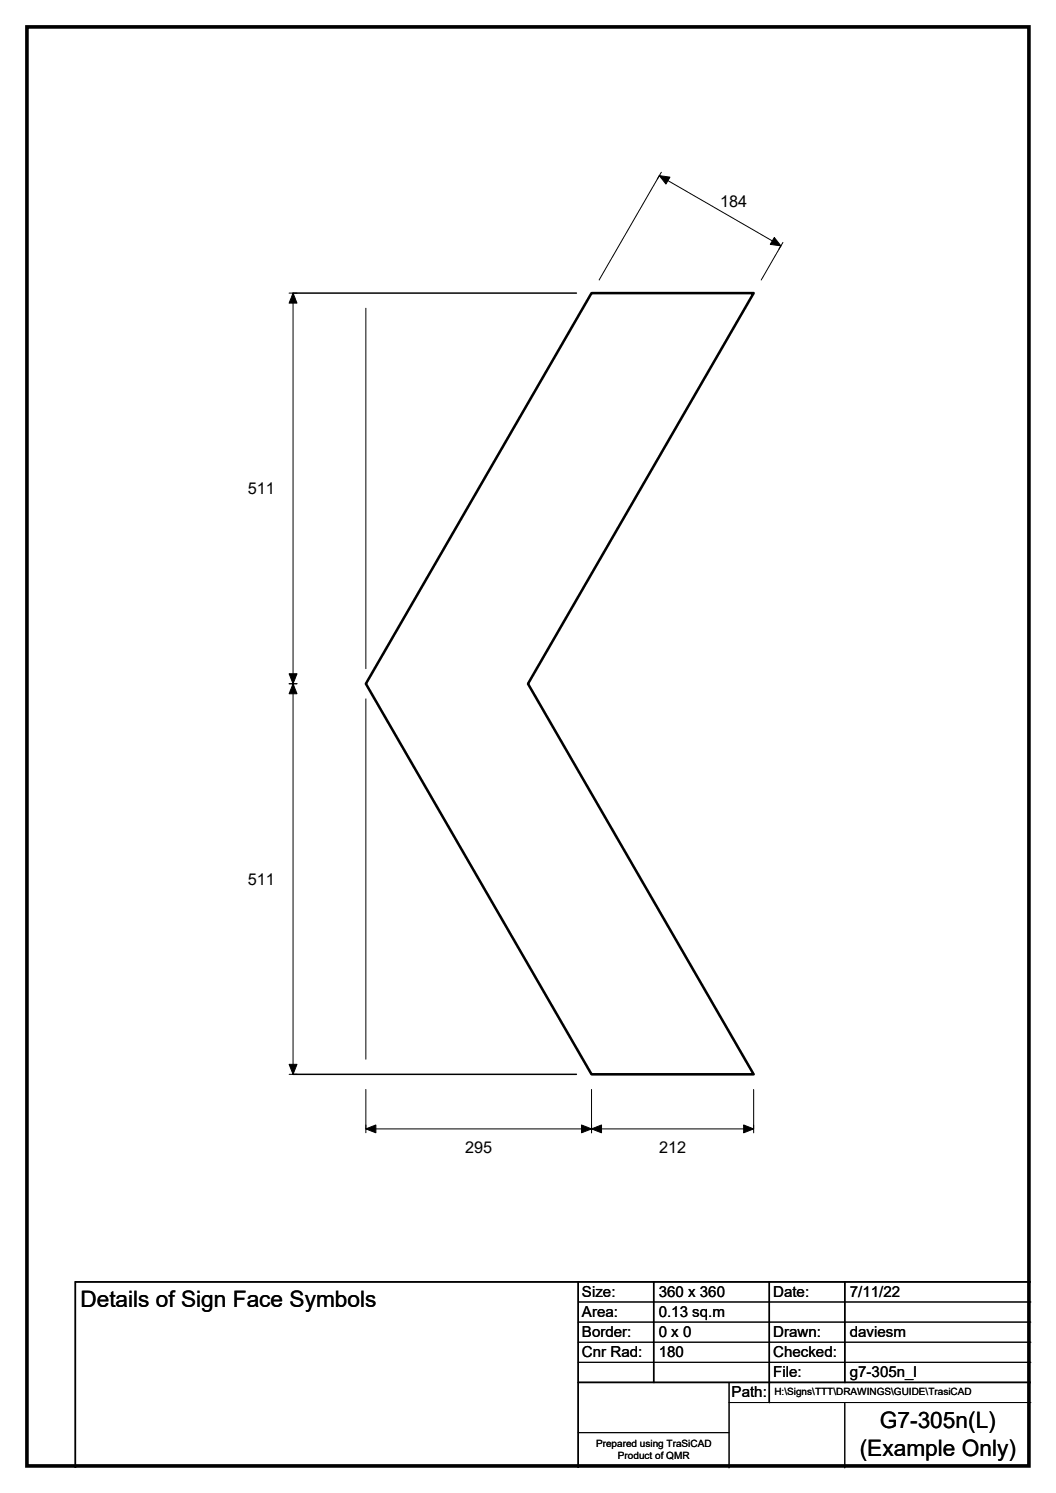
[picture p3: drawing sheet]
<svg xmlns="http://www.w3.org/2000/svg" width="210mm" height="297mm" viewBox="0 0 210 297" stroke-linecap="round" stroke-linejoin="round" font-family="sans-serif">
<path d="M58.3 58.3h56.3M58.3 213.7h56.3M115 255v37M130 255v20M153 255v24M168 255v20M205 255h-190v37M115 275h90" fill="none" stroke="#000" stroke-width=".3"/>
<g fill="none" stroke="#000" stroke-width=".2">
<path d="M131.5 34.3l-.8 1.3M57.5 58.3h1.6M58.3 58.3v155.4M119.1 55.7l12-20.8 24.2 14-3.9 6.8M155.7 48.2l-.8 1.4M72.7 61.3v71.7M57.5 136h1.6M72.7 139v71.7M57.5 213.7h1.6M72.7 216.7v8.7M117.6 216.7v8.7M149.9 216.7v8.7"/>
<path d="M149.9 224.6h-77.2M115 259h90M115 263h90M115 267h90M115 271h90M145 279h60M145 275v17M168 279v13M115 285h30"/>
</g>
<path d="M131.1 34.9l2.1 .3-.8 1.4zM58.3 58.3l.8 2h-1.6zM154 47.2l1.3 1.7-2.1-.3zM57.5 134h1.6l-.8 2zM58.3 136l.8 2h-1.6zM57.5 211.8h1.6l-.8 1.9zM72.7 224.6l2-.8v1.6zM117.6 224.6l2-.8v1.6zM115.6 223.8l2 .8-2 .8zM147.9 223.8l2 .8-2 .8z" fill="#000" stroke="#000" stroke-width=".2"/>
<path d="M117.6 58.3h32.3l-44.9 77.7 44.9 77.7h-32.3l-44.9-77.7z" fill="none" stroke="#000" stroke-width=".51"/>
<path d="M5.4 5.4h199.2v286.3h-199.2z" fill="none" stroke="#000" stroke-width=".72"/>
<g font-size="4.5">
<text x="16" y="260.1">Details of Sign Face Symbols</text>
<text x="175" y="284.2">G7-305n(L)</text>
<text x="171" y="289.6">(Example Only)</text>
</g>
<g font-size="3.2">
<text x="143.2" y="41.2">184</text>
<text x="49.3" y="98.3">511</text>
<text x="49.3" y="176">511</text>
<text x="92.5" y="229.3">295</text>
<text x="131" y="229.3">212</text>
</g>
<g font-size="3">
<text x="115.7" y="258">Size:</text>
<text x="131" y="258">360 x 360</text>
<text x="153.7" y="258">Date:</text>
<text x="169" y="258">7/11/22</text>
<text x="115.7" y="262">Area:</text>
<text x="131" y="262">0.13 sq.m</text>
<text x="115.7" y="266">Border:</text>
<text x="115.7" y="270">Cnr Rad:</text>
<text x="131" y="266">0 x 0</text>
<text x="131" y="270">180</text>
<text x="153.7" y="266">Drawn:</text>
<text x="153.7" y="270">Checked:</text>
<text x="169" y="266">daviesm</text>
<text x="153.7" y="274">File:</text>
<text x="169" y="274">g7-305n_l</text>
<text x="145.5" y="278">Path:</text>
</g>
<g font-size="2">
<text x="154" y="277.6">H:\Signs\TTT\DRAWINGS\GUIDE\TrasiCAD</text>
<text x="118.5" y="287.8">Prepared using TraSiCAD</text>
<text x="122.9" y="290.2">Product of QMR</text>
</g>
</svg>
